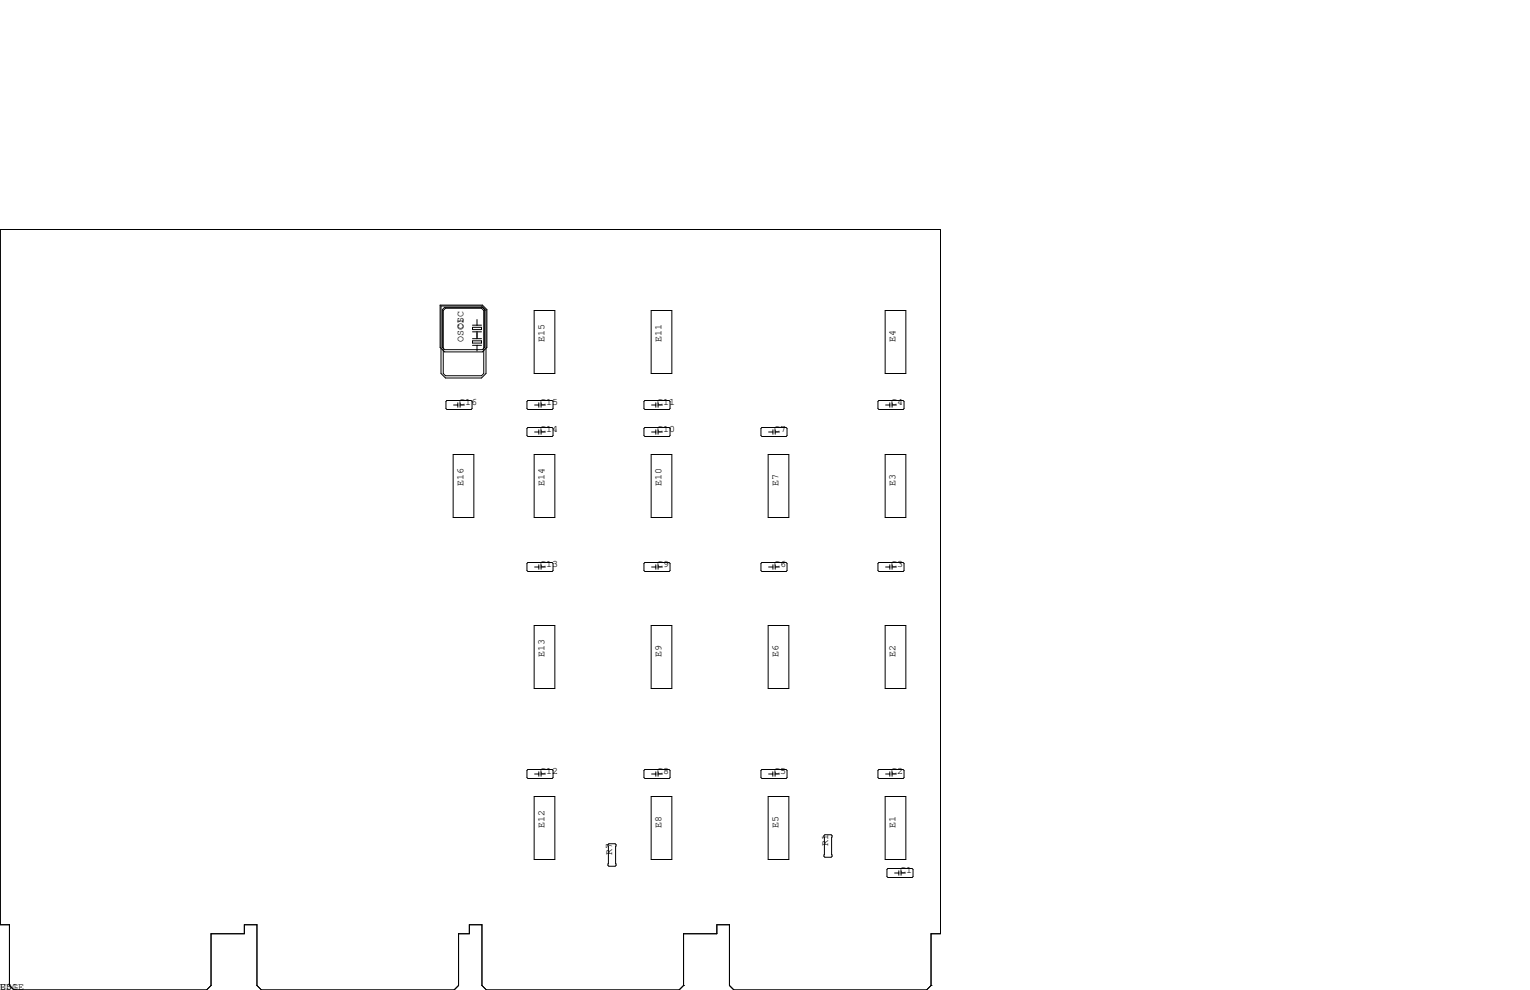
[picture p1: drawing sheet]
<svg xmlns="http://www.w3.org/2000/svg" width="432mm" height="279mm" viewBox="0 0 432 279" stroke-linecap="round" stroke-linejoin="round" font-family="sans-serif">
<g fill="none" stroke="#000" stroke-width=".28">
<path d="M124.2 86.1h11.9l1.3 1.3v10.6l-1.3 1.3h-10.6l-1.3-1.3zM124.5 86.4h11.4l1.3 1.2v17.8l-1.3 1.3h-10.2l-1.2-1.3zM125.5 86.7h10.6l.7 .7v10.6l-.7 .7h-10.6l-.7-.7v-10.6zM125.7 87h10.2l.6 .6v17.8l-.6 .6h-10.2l-.6-.6v-17.8zM133.4 92.4h2.5v.6h-2.5zM133.4 96.2h2.5v.6h-2.5zM133.4 93.6h2.5M133.4 91.8h2.5M133.4 97.5h2.5M133.4 95.6h2.5M134.6 90.2v1.6M134.6 93.6v2"/>
<path d="M134.6 97.5v1.6M150.7 87.6h5.9v17.8h-5.9zM183.8 87.6h5.8v17.8h-5.8zM249.8 87.6h5.9v17.8h-5.9zM126.1 113h6.9l.2 .3v2l-.2 .3h-6.9l-.2-.3v-2zM128 114.3h1.2M129.2 113.7v1.2M129.8 114.3h1.3M129.8 113.7v1.2M149 113h6.8l.3 .3v2l-.3 .3h-6.8l-.3-.3v-2zM150.9 114.3h1.2M152.1 113.7v1.2"/>
<path d="M152.7 114.3h1.2M152.7 113.7v1.2M182 113h6.8l.3 .3v2l-.3 .3h-6.8l-.3-.3v-2zM183.9 114.3h1.2M185.1 113.7v1.2M185.7 114.3h1.2M185.7 113.7v1.2M248 113h6.9l.2 .3v2l-.2 .3h-6.9l-.2-.3v-2zM249.9 114.3h1.2M251.1 113.7v1.2M251.8 113.7v1.2M251.8 114.3h1.2"/>
<path d="M127.9 128.3h5.8v17.7h-5.8zM149 120.6h6.8l.3 .3v2l-.3 .3h-6.8l-.3-.3v-2zM150.7 128.3h5.9v17.7h-5.9zM150.9 121.9h1.2M152.1 121.3v1.3M152.7 121.9h1.2M152.7 121.3v1.3M182 120.6h6.8l.3 .3v2l-.3 .3h-6.8l-.3-.3v-2zM183.8 128.3h5.8v17.7h-5.8zM183.9 121.9h1.2M185.1 121.3v1.3M185.7 121.9h1.2"/>
<path d="M185.7 121.3v1.3M215 120.6h6.9l.2 .3v2l-.2 .3h-6.9l-.2-.3v-2zM216.8 128.3h5.8v17.7h-5.8zM216.9 121.9h1.2M218.1 121.3v1.3M218.8 121.3v1.3M218.8 121.9h1.2M249.8 128.3h5.9v17.7h-5.9zM149 158.7h6.8l.3 .3v2l-.3 .3h-6.8l-.3-.3v-2zM152.1 159.4v1.3M152.7 159.4v1.3M182 158.7h6.8l.3 .3v2l-.3 .3h-6.8l-.3-.3v-2z"/>
<path d="M185.1 159.4v1.3M185.7 159.4v1.3M215 158.7h6.9l.2 .3v2l-.2 .3h-6.9l-.2-.3v-2zM218.1 159.4v1.3M218.8 159.4v1.3M248 158.7h6.9l.2 .3v2l-.2 .3h-6.9l-.2-.3v-2zM251.1 159.4v1.3M251.8 159.4v1.3M150.7 176.5h5.9v17.8h-5.9zM150.9 160h1.2M152.7 160h1.2M183.8 176.5h5.8v17.8h-5.8z"/>
<path d="M183.9 160h1.2M185.7 160h1.2M216.8 176.5h5.8v17.8h-5.8zM216.9 160h1.2M218.8 160h1.2M249.8 176.5h5.9v17.8h-5.9zM249.9 160h1.2M251.8 160h1.2M149 217.2h6.8l.3 .2v2.1l-.3 .2h-6.8l-.3-.2v-2.1zM150.9 218.4h1.2M152.1 217.8v1.3M152.7 218.4h1.2"/>
<path d="M152.7 217.8v1.3M182 217.2h6.8l.3 .2v2.1l-.3 .2h-6.8l-.3-.2v-2.1zM183.9 218.4h1.2M185.1 217.8v1.3M185.7 218.4h1.2M185.7 217.8v1.3M215 217.2h6.9l.2 .2v2.1l-.2 .2h-6.9l-.2-.2v-2.1zM216.9 218.4h1.2M218.1 217.8v1.3M218.7 218.4h1.3M218.7 217.8v1.3M248 217.2h6.9l.2 .2v2.1l-.2 .2h-6.9l-.2-.2v-2.1z"/>
<path d="M249.9 218.4h1.2M251.1 217.8v1.3M251.8 217.8v1.3M251.8 218.4h1.2M150.7 224.8h5.9v17.8h-5.9zM171.8 238.1h1.8l.3 .3v5.8l-.3 .3h-1.8l-.2-.3v-5.8zM183.8 224.8h5.8v17.8h-5.8zM216.8 224.8h5.8v17.8h-5.8zM232.8 235.6h1.8l.2 .2v5.9l-.2 .2h-1.8l-.3-.2v-5.9zM249.8 224.8h5.9v17.8h-5.9zM250.3 245.4l.3-.3h6.8l.3 .3v2l-.3 .2h-6.8l-.3-.2zM252.5 246.4h1.2"/>
<path d="M253.7 245.7v1.3M254.3 245.7v1.3M254.3 246.4h1.2M192.9 278.1h.1M192.9 278.1l-1.3 1.3h-54.3l-1.3-1.3v-17.1h-3.5v2.5h-3.1v14.6l-1.3 1.3h-54.3l-1.3-1.3v-17.1h-3.5v2.5h-9.4v14.6l-1.3 1.3h-54.4l-1.2-1.3v-17.1h-2.6v-196.2h265.3v198.7h-2.6v14.6M262.8 278.1h.1M262.8 278.1l-1.3 1.3h-54.4l-1.2-1.3v-17.1h-3.6v2.5h-9.4v14.6"/>
</g>
<g font-size="2.8">
<text x="130.8" y="92.7" transform="rotate(-90 130.8 92.7)">OSC</text>
<text x="130.8" y="96.5" transform="rotate(-90 130.8 96.5)">OSC1</text>
<text x="153.7" y="96.5" transform="rotate(-90 153.7 96.5)">E15</text>
<text x="186.7" y="96.5" transform="rotate(-90 186.7 96.5)">E11</text>
<text x="252.7" y="96.5" transform="rotate(-90 252.7 96.5)">E4</text>
<text x="129.5" y="114.3">C16</text>
<text x="152.4" y="114.3">C15</text>
<text x="185.4" y="114.3">C11</text>
<text x="251.5" y="114.3">C4</text>
<text x="152.4" y="121.9">C14</text>
<text x="185.4" y="121.9">C10</text>
<text x="218.4" y="121.9">C7</text>
<text x="130.8" y="137.2" transform="rotate(-90 130.8 137.2)">E16</text>
<text x="153.7" y="137.2" transform="rotate(-90 153.7 137.2)">E14</text>
<text x="186.7" y="137.2" transform="rotate(-90 186.7 137.2)">E10</text>
<text x="219.7" y="137.2" transform="rotate(-90 219.7 137.2)">E7</text>
<text x="252.7" y="137.2" transform="rotate(-90 252.7 137.2)">E3</text>
<text x="152.4" y="160">C13</text>
<text x="185.4" y="160">C9</text>
<text x="218.4" y="160">C6</text>
<text x="251.5" y="160">C3</text>
<text x="153.7" y="185.4" transform="rotate(-90 153.7 185.4)">E13</text>
<text x="186.7" y="185.4" transform="rotate(-90 186.7 185.4)">E9</text>
<text x="219.7" y="185.4" transform="rotate(-90 219.7 185.4)">E6</text>
<text x="252.7" y="185.4" transform="rotate(-90 252.7 185.4)">E2</text>
<text x="152.4" y="218.4">C12</text>
<text x="185.4" y="218.4">C8</text>
<text x="218.4" y="218.4">C5</text>
<text x="251.5" y="218.4">C2</text>
<text x="153.7" y="233.7" transform="rotate(-90 153.7 233.7)">E12</text>
<text x="186.7" y="233.7" transform="rotate(-90 186.7 233.7)">E8</text>
<text x="219.7" y="233.7" transform="rotate(-90 219.7 233.7)">E5</text>
<text x="252.7" y="233.7" transform="rotate(-90 252.7 233.7)">E1</text>
<text x="233.7" y="238.8" transform="rotate(-90 233.7 238.8)">R1</text>
<text x="172.7" y="241.3" transform="rotate(-90 172.7 241.3)">R7</text>
<text x="254" y="246.4">C1</text>
<text x="0" y="279.4">EDGE</text>
<text x="0" y="279.4">U$1</text>
</g>
</svg>
